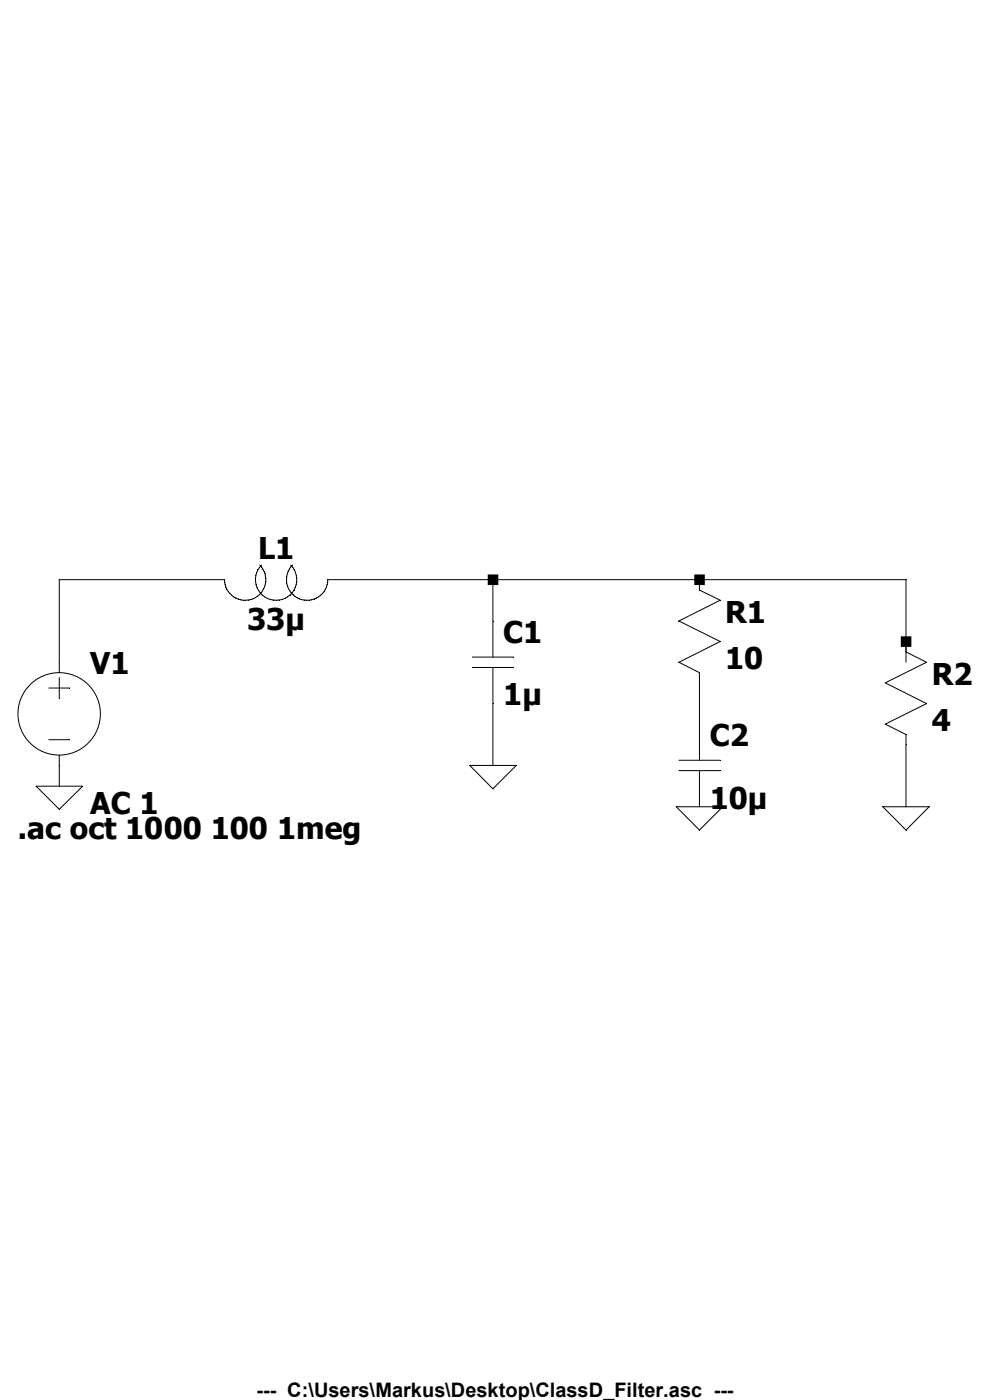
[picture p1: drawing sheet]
Version 4
SHEET 1 880 680
WIRE 80 96 -48 96
WIRE 288 96 160 96
WIRE 448 96 288 96
WIRE 608 96 448 96
WIRE 288 128 288 96
WIRE 608 144 608 96
WIRE -48 160 -48 96
WIRE 608 160 608 144
WIRE 448 208 448 176
WIRE 288 240 288 192
WIRE -48 256 -48 240
WIRE 608 272 608 224
FLAG 288 240 0
FLAG -48 256 0
FLAG 448 272 0
FLAG 608 272 0
SYMBOL ind 176 80 R90
WINDOW 0 5 56 VBottom 2
WINDOW 3 32 56 VTop 2
SYMATTR InstName L1
SYMATTR Value 33µ
SYMBOL cap 272 128 R0
SYMATTR InstName C1
SYMATTR Value 1µ
SYMBOL voltage -48 144 R0
WINDOW 123 24 124 Left 2
WINDOW 39 0 0 Left 0
SYMATTR Value2 AC 1
SYMATTR InstName V1
SYMATTR Value ""
SYMBOL res 432 80 R0
SYMATTR InstName R1
SYMATTR Value 10
SYMBOL cap 432 208 R0
SYMATTR InstName C2
SYMATTR Value 10µ
SYMBOL res 592 128 R0
SYMATTR InstName R2
SYMATTR Value 4
TEXT -80 288 Left 2 !.ac oct 1000 100 1meg
